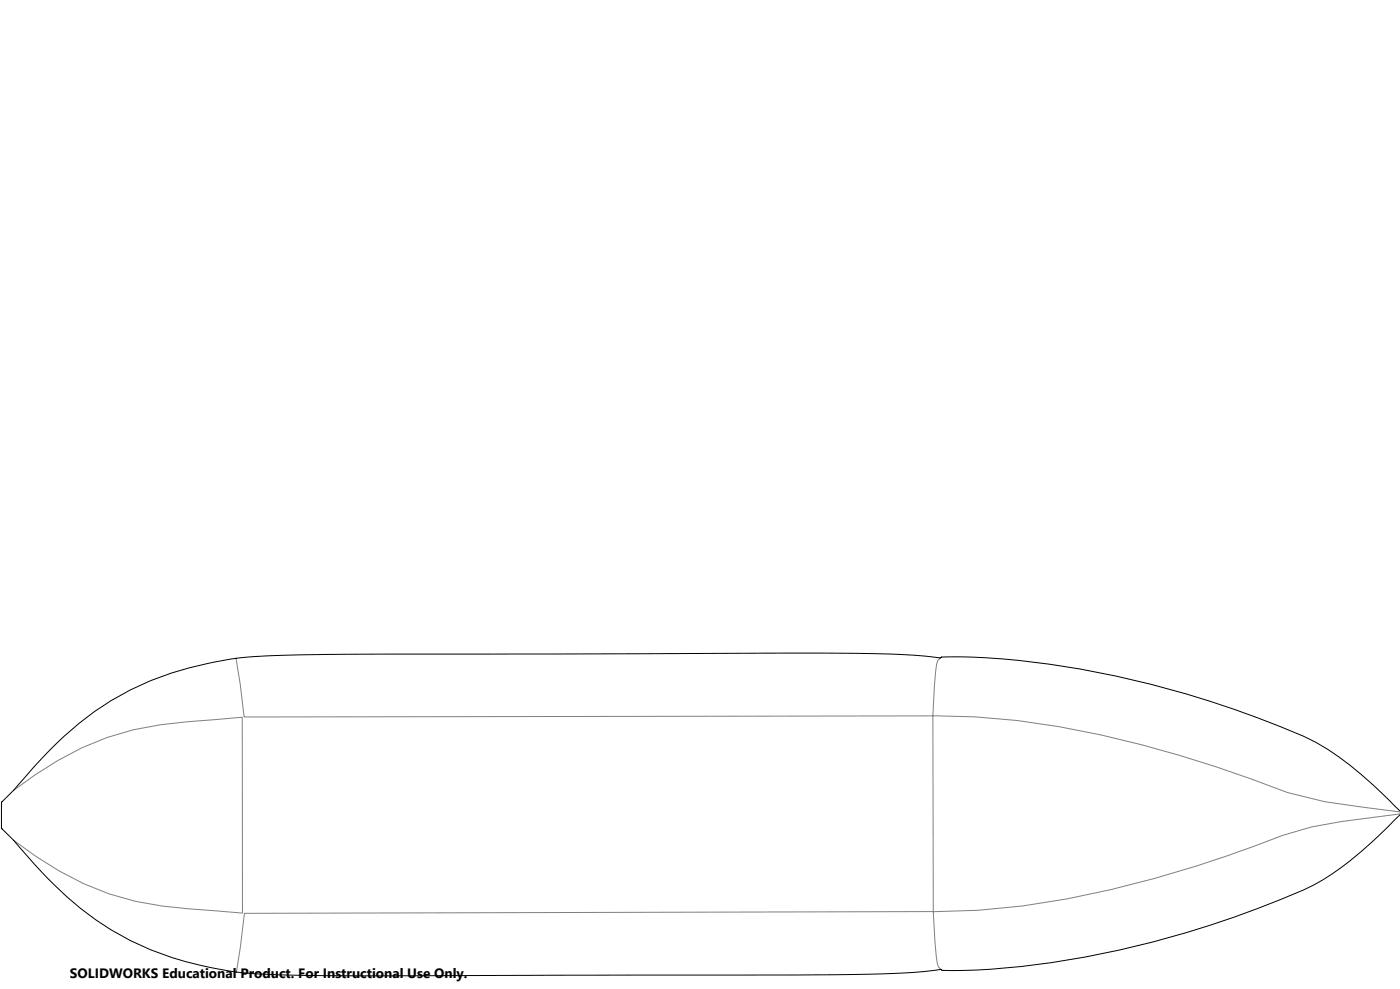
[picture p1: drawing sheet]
<svg xmlns="http://www.w3.org/2000/svg" width="841mm" height="594mm" viewBox="0 0 841 594" stroke-linecap="round" stroke-linejoin="round" font-family="sans-serif">
<path d="M142 395l5 36 413-1 1 118M565 395l-2 2-1 6-2 27a510 510 0 0 1 148 24l22 6 44 16 22 6 45 6M8 475a181 181 0 0 1 105-42l33-2v117a537 537 0 0 1-65-7 182 182 0 0 1-73-36M841 489l-17 2a214 214 0 0 0-71 17 671 671 0 0 1-139 36l-26 3-27 1M561 548l1 26 2 7 1 1M561 548l-414 1-5 35" fill="none" stroke="#808080" stroke-width=".6"/>
<path d="M841 487l-3-3a234 234 0 0 0-47-38 544 544 0 0 0-222-51h-3h-1l-8-1a1663 1663 0 0 0-122-2l-164 1a1707 1707 0 0 0-126 2l-6 1a184 184 0 0 0-119 65l-12 14-7 7v15l7 8 9 9a228 228 0 0 0 50 45 204 204 0 0 0 88 26l28 1h39h198a1949 1949 0 0 0 135-2l10-2 1 1h4a430 430 0 0 0 103-12 592 592 0 0 0 116-39 239 239 0 0 0 50-41l2-2" fill="none" stroke="#000" stroke-width=".6"/>
<text font-size="8.2" x="42" y="587">SOLIDWORKS Educational Product. For Instructional Use Only.</text>
</svg>
